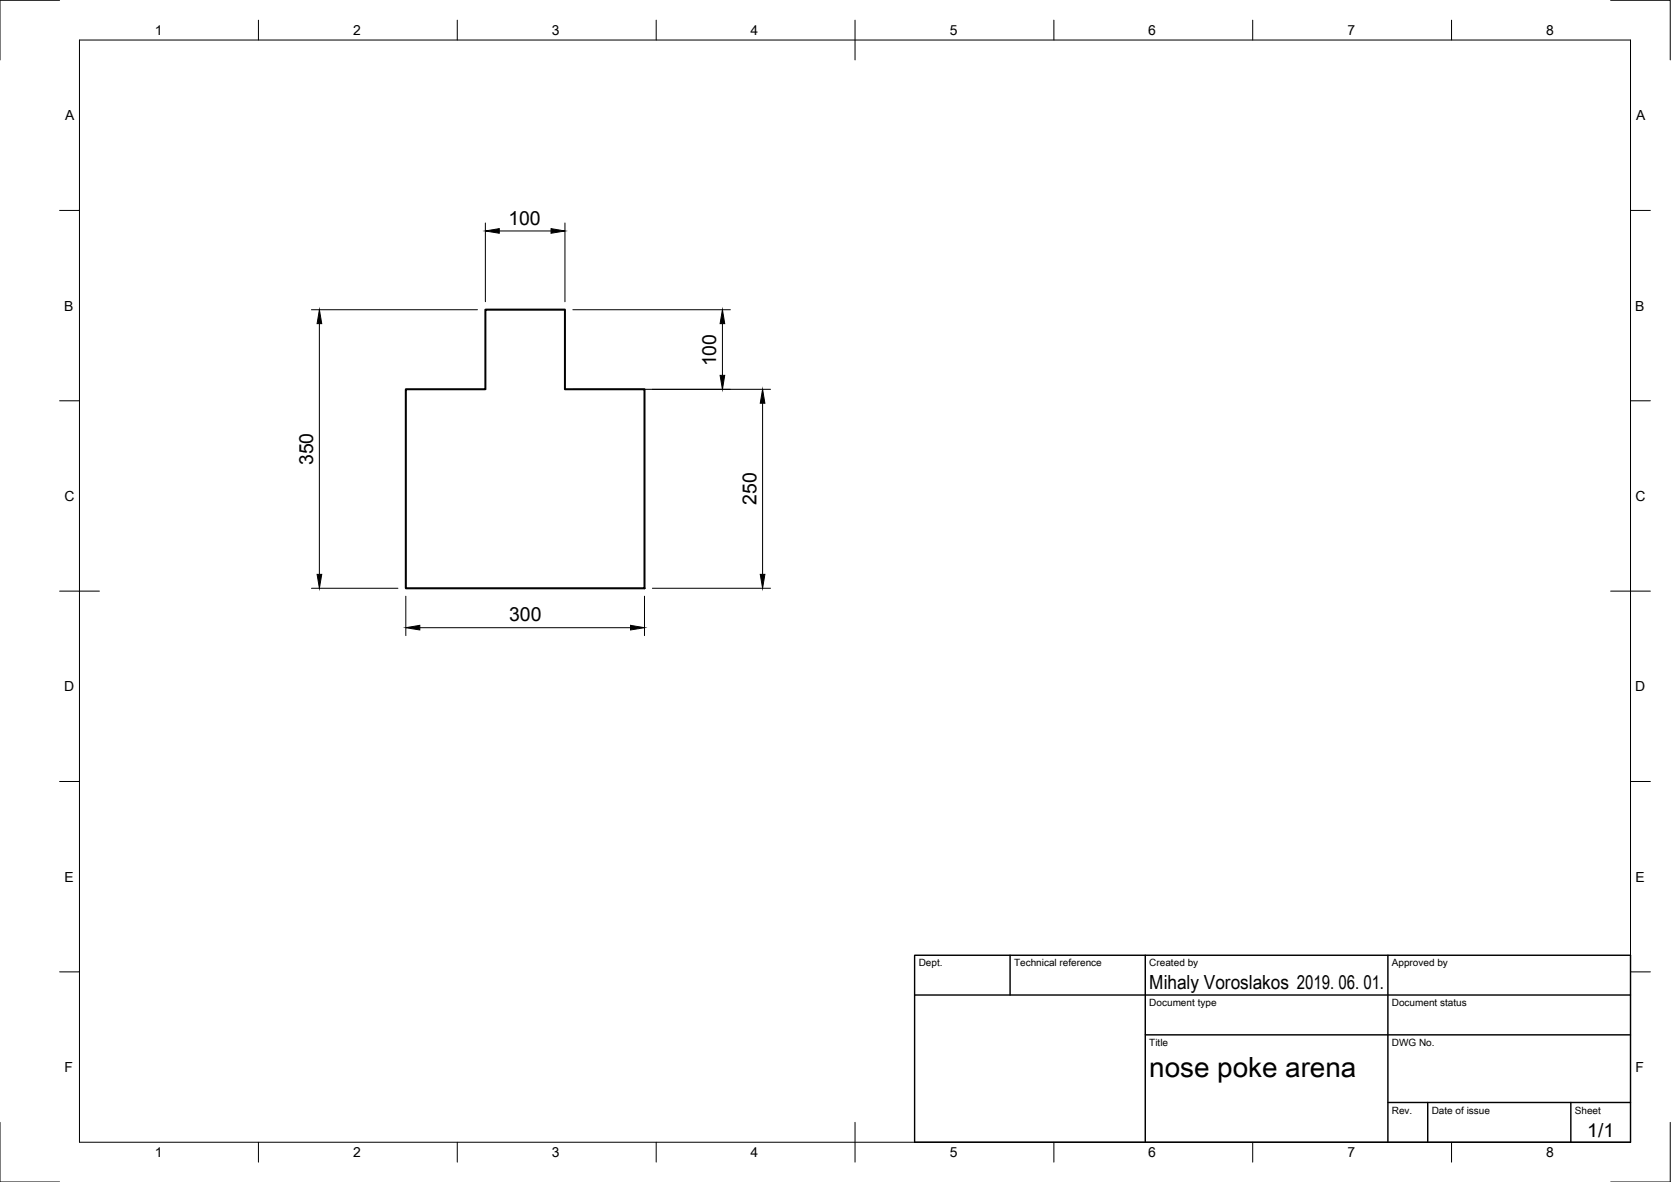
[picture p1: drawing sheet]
<svg xmlns="http://www.w3.org/2000/svg" width="420mm" height="297mm" viewBox="0 0 420 297" stroke-linecap="round" stroke-linejoin="round" font-family="sans-serif">
<!-- layer: Visible -->
<path d="M102 97.8h20v-20h20v20h20.1v50h-60.1z" fill="none" stroke="#000" stroke-width=".51"/>
<!-- layer: Border -->
<g fill="none" stroke="#000" stroke-width=".25">
<path d="M15 .1h-15v15M20 10.1h390v276.9h-390zM65 5.1v5M115 5.1v5M165 5.1v5M215 5.1v10M265 5.1v5M315 5.1v5M365 5.1v5M405 .1h15v15M15 52.9h5M410 52.9h5"/>
<path d="M15 100.7h5M410 100.7h5M15 148.6h10M405 148.6h10M15 196.4h5M410 196.4h5M15 244.2h5M410 244.2h5M0 282.1v14.9h15M65 287v5M115 287v5M165 287v5"/>
<path d="M215 282.1v9.9M265 287v5M315 287v5M365 287v5M420 282.1v14.9h-15"/>
</g>
<!-- layer: TitleBlock -->
<path d="M230 240.1h180v46.9h-180zM230 250h180M254 240.1v9.9M288 240.1v46.9M349 240.1v46.9M288 260.1h122M349 277.1h61M359 277.1v9.9M395 277.1v9.9" fill="none" stroke="#000" stroke-width=".36"/>
<!-- layer: Dimensions -->
<g fill="none" stroke="#000" stroke-width=".25">
<path d="M122 56v19.8M125.5 58h13.1M142 56v19.8M78.3 77.8h41.8M144 77.8h39.6M80.3 81.3v63M144 97.8h49.7M181.7 81.3v13M191.7 101.3v43M78.3 147.8h21.8M102 149.8v9.9M105.6 157.7h52.9"/>
<path d="M162.1 149.8v9.9M164 147.8h29.7"/>
</g>
<path d="M122 58l3.5-.5v1.1zM138.6 57.5l3.4 .5-3.4 .6zM80.3 77.8l.6 3.5h-1.2zM181.1 94.3h1.1l-.5 3.5zM181.7 77.8l.5 3.5h-1.1zM191.7 97.8l.6 3.5h-1.1zM79.7 144.3h1.2l-.6 3.5zM102 157.7l3.6-.6v1.2zM158.5 157.1l3.6 .6-3.6 .6zM191.2 144.3h1.1l-.6 3.5z" fill="#000" stroke="#000" stroke-width=".25"/>
<text font-size="7" x="289" y="270.6">nose poke arena</text>
<g font-size="4.9">
<text x="127.8" y="56.5">100</text>
<text x="180.1" y="92.1" transform="rotate(-90 180.1 92.1)">100</text>
<text x="78.8" y="116.9" transform="rotate(-90 78.8 116.9)">350</text>
<text x="190.2" y="126.8" transform="rotate(-90 190.2 126.8)">250</text>
<text x="128" y="156.2">300</text>
<text x="289" y="248.5">Mihaly Voroslakos 2019. 06. 01.</text>
<text x="399.1" y="285.7">1/1</text>
</g>
<g font-size="3.5">
<text x="39" y="8.8">1</text>
<text x="88.8" y="8.8">2</text>
<text x="138.8" y="8.8">3</text>
<text x="188.7" y="8.8">4</text>
<text x="238.8" y="8.8">5</text>
<text x="288.7" y="8.8">6</text>
<text x="338.8" y="8.8">7</text>
<text x="388.8" y="8.8">8</text>
<text x="16.4" y="30.2">A</text>
<text x="411.4" y="30.2">A</text>
<text x="16.2" y="78">B</text>
<text x="411.2" y="78">B</text>
<text x="16.2" y="125.9">C</text>
<text x="411.2" y="125.9">C</text>
<text x="16.2" y="173.7">D</text>
<text x="411.2" y="173.7">D</text>
<text x="16.2" y="221.6">E</text>
<text x="411.2" y="221.6">E</text>
<text x="16.2" y="269.4">F</text>
<text x="411.2" y="269.4">F</text>
<text x="39" y="290.8">1</text>
<text x="88.8" y="290.8">2</text>
<text x="138.8" y="290.8">3</text>
<text x="188.7" y="290.8">4</text>
<text x="238.8" y="290.8">5</text>
<text x="288.7" y="290.8">6</text>
<text x="338.8" y="290.8">7</text>
<text x="388.8" y="290.8">8</text>
</g>
<g font-size="2.5">
<text x="231" y="242.9">Dept.</text>
<text x="255" y="242.9">Technical reference</text>
<text x="289" y="242.9">Created by</text>
<text x="350" y="242.9">Approved by</text>
<text x="289" y="252.8">Document type</text>
<text x="350" y="252.8">Document status</text>
<text x="289" y="262.9">Title</text>
<text x="350" y="262.9">DWG No.</text>
<text x="350" y="279.9">Rev.</text>
<text x="360" y="279.9">Date of issue</text>
<text x="396" y="279.9">Sheet</text>
</g>
</svg>
